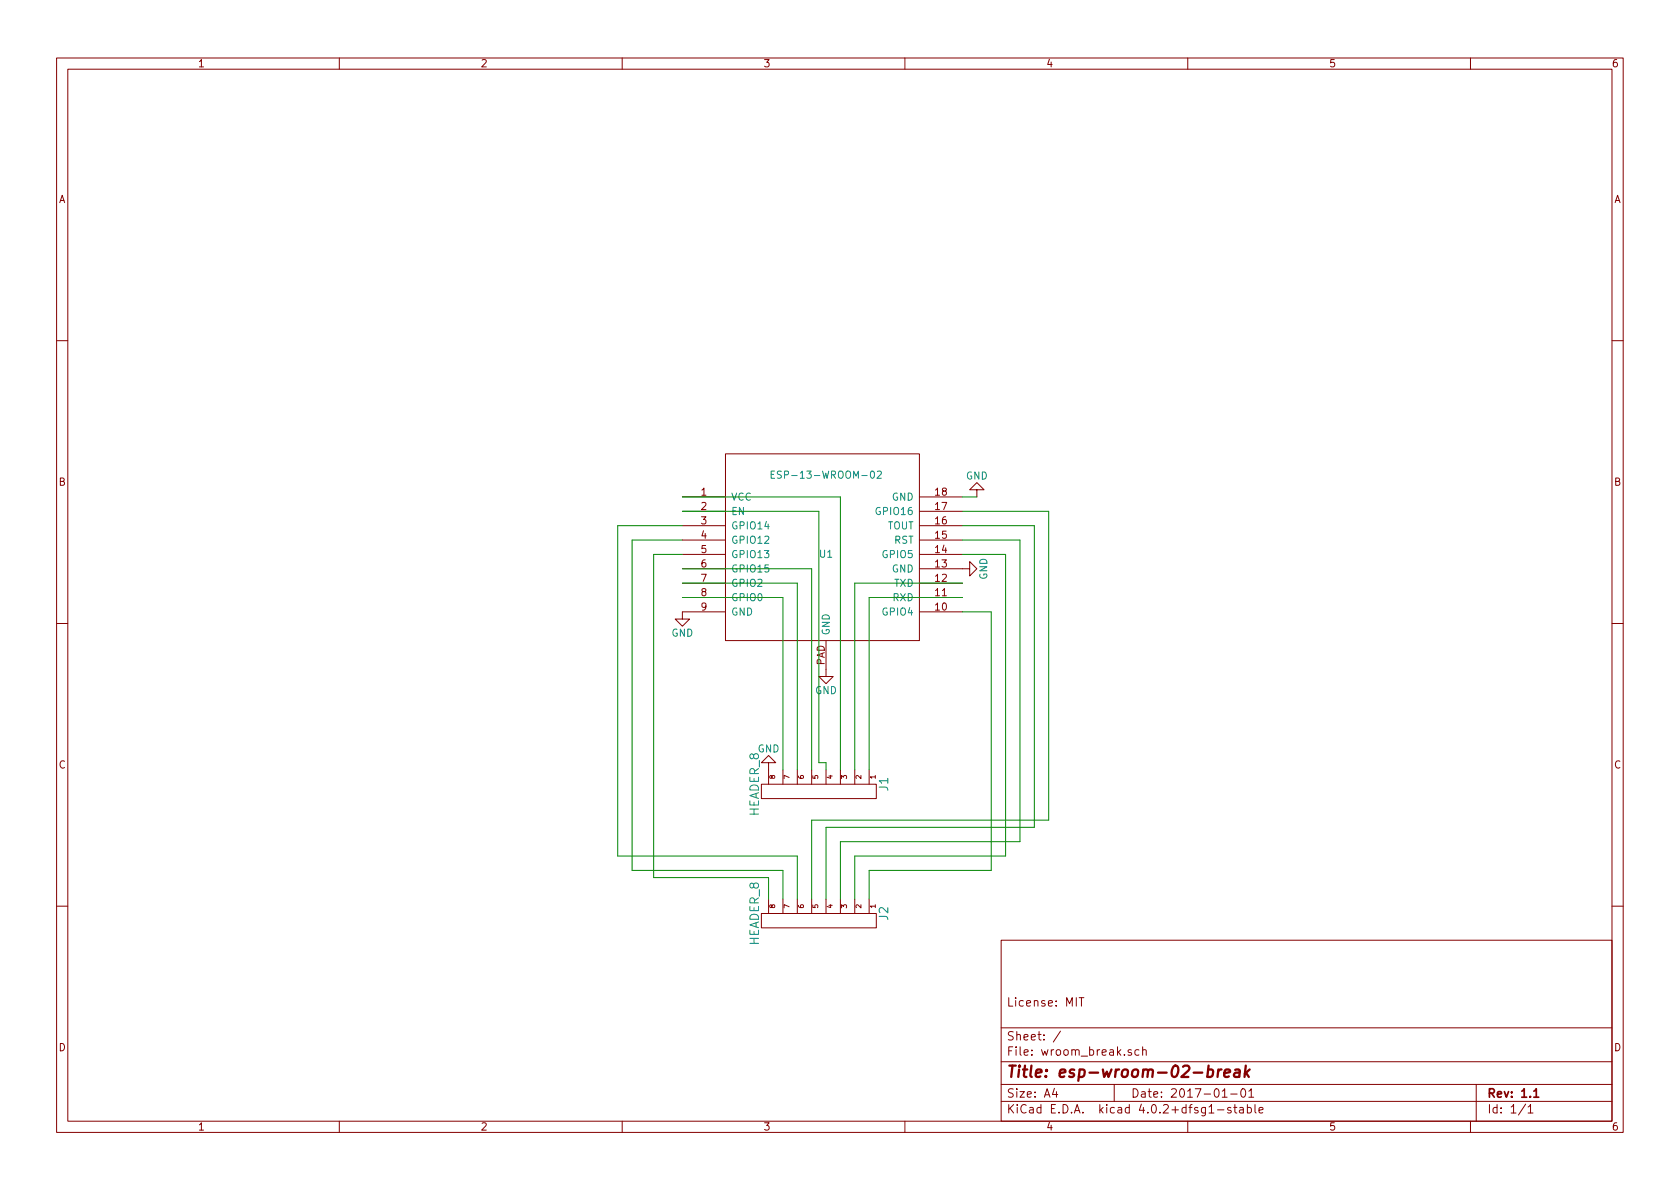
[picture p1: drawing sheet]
<svg xmlns="http://www.w3.org/2000/svg" width="297mm" height="210mm" viewBox="0 0 297 210" stroke-linecap="round" stroke-linejoin="round" font-family="sans-serif">
<g fill="none" stroke="#840000" stroke-width=".18">
<path d="M10 10.3h277v189.9h-277zM12 12.2h273v186.1h-273zM60 10.3v1.9M110 10.3v1.9M160 10.3v1.9M210 10.3v1.9M260 10.3v1.9M10 60.2h2M285 60.2h2M120.6 87.9h7.7M120.6 90.4h7.7M120.6 93h7.7"/>
<path d="M120.6 95.5h7.7M120.6 98h7.7M128.3 80.3h34.3v33h-34.3zM162.6 87.9h7.6M162.6 90.4h7.6M162.6 93h7.6M162.6 95.5h7.6M162.6 98h7.6M172.7 86.6h1.3l-1.3-1.3-1.3 1.3h1.3v1.3M10 110.3h2M120.6 100.6h7.7M120.6 103.1h7.7"/>
<path d="M120.6 105.7h7.7M128.3 108.2h-7.7v1.3h1.3l-1.3 1.2-1.2-1.2h1.2M146 113.4v6.2h1.3l-1.3 1.3-1.2-1.3h1.2M162.6 100.6h8.8v-1.3l1.3 1.3-1.3 1.2v-1.2M162.6 103.1h7.6M162.6 105.7h7.6M162.6 108.2h7.6M285 110.3h2M134.6 138.7h20.3v2.5h-20.3zM135.9 134.9h1.3l-1.3-1.3-1.3 1.3h1.3v3.8M138.4 136.1v2.6M141 136.1v2.6"/>
<path d="M143.5 136.1v2.6M146 136.1v2.6M148.6 136.1v2.6M151.1 136.1v2.6M153.7 136.1v2.6M135.9 159v2.5M138.4 159v2.5M141 159v2.5M143.5 159v2.5M146 159v2.5M148.6 159v2.5M151.1 159v2.5"/>
<path d="M153.7 159v2.5M10 160.2h2M134.6 161.5h20.3v2.6h-20.3zM177 166.3h108v32h-108zM190.8 176.4h.8M191.2 176.4v1.5M285 160.2h2M60 198.3v1.9M110 198.3v1.9M160 198.3v1.9M177 194.8h108M177 191.8h108"/>
<path d="M177 187.8h108M177 181.8h108M186.4 192.5l-.3 1h.9M186.8 193v1M187.5 182.3l-1.3 2M197 191.8v3M200 185.7a.37 .37 0 0 0-.6 .1l.1 .2 .5 .2 .1 .1-.2 .3-.5-.1M201.4 185.7l-.5-.1-.2 .3v.6l.2 .1 .5-.1M202 185.7l.2-.1 .4 .1 .1 .9M202 185.1v1.5M210 198.3v1.9M215.3 196.3h1.1"/>
<path d="M216.1 194h.9M217.6 193.5h1.1M217.6 195.9a.37 .37 0 0 0-.6 .1l.1 .3 .5 .1 .1 .1-.2 .3-.5-.1M218.1 195.8h.6M218.3 195.3v1.3l.4 .2M219.2 195.9h.6v.9M219.5 192.7l.2-.2a.81 .81 0 0 1 .6 .6 .81 .81 0 0 1-.3 .8l-.1 .1a.79 .79 0 0 1-.4-1.3zM219.8 196.2l-.4 .1-.3 .2 .3 .3 .4-.1M220.5 195.9l.5-.1 .3 .3-.2 .6h-.6M220.5 195.3v1.5M220.8 193l.4-.5v1.5M220.8 194h.9"/>
<path d="M221.9 195.3v1.3l.2 .2M222.6 196.3l.7-.1v-.3l-.5-.1-.2 .2 .1 .7h.6M260 198.3v1.9M261 191.8v6.5M269.7 195.2l-1.2 2M270.2 195.8l.4-.5v1.5M270.2 196.8h.8"/>
</g>
<path d="M271.2 193l.4-.5v1.5M271.2 194h.9" fill="none" stroke="#840000" stroke-width=".3"/>
<path d="M213.6 189.2a.65 .65 0 0 1 .9 .1l-.2 1a.67 .67 0 0 1-.8 0M215.4 189.1l-.1 1.3M216 189.1a.54 .54 0 0 0-.6 .4M216.5 189.8l1-.2-.1-.4-.6-.1-.3 .3v.9l.2 .1 .6-.1M218.4 189.2h.8l-.1 1.2M219.2 189.6l-.7 .1a.4 .4 0 0 0-.3 .3 .4 .4 0 0 0 .2 .4l.7-.1M220.3 188.4l-.3 2M220.3 189.7l.5 .7M221 189.1l-.9 .8" fill="none" stroke="#840000" stroke-width=".41"/>
<path d="M136.3 83.9h.5M137 83.3h-.7v1.3h.7M155.1 83.4l.5-.1 .2 .1v.3l-.8 .9h.8" fill="none" stroke="#008484" stroke-width=".18"/>
<g fill="none" stroke="#008400" stroke-width=".18">
<path d="M120.6 87.9h28v48.2M120.6 90.4h24.2v44.5h1.2v1.2M120.6 93h-11.4v58.4h31.8v7.6M120.6 95.5h-8.8v58.4h26.6v5.1M120.6 98h-5v57.2h20.3v3.8M170.2 87.9h2.5M170.2 98h7.6v53.4h-26.7v7.6M170.2 95.5h10.1v53.3h-31.7v10.2M170.2 90.4h15.2v54.6h-41.9v14M170.2 93h12.7v53.3h-36.9v12.7M120.6 105.7h17.8v30.4M120.6 103.1h20.4v33"/>
<path d="M120.6 100.6h22.9v35.5M170.2 105.7h-16.5v30.4M170.2 108.2h5.1v45.7h-21.6v5.1M170.2 103.1h-19.1v33"/>
</g>
<text font-size="2.8" fill="#840000" x="178" y="190.5">Title: esp-wroom-02-break</text>
<g font-size="2.1" fill="#008484">
<text x="157" y="139.8" transform="rotate(-90 157 139.8)">J1</text>
<text x="134.2" y="144.3" transform="rotate(-90 134.2 144.3)">HEADER_8</text>
<text x="134.2" y="167.2" transform="rotate(-90 134.2 167.2)">HEADER_8</text>
<text x="157" y="162.7" transform="rotate(-90 157 162.7)">J2</text>
</g>
<g font-size="2.1" fill="#840000">
<text x="178" y="178">License: MIT</text>
<text x="178" y="184">Sheet: /</text>
<text x="178" y="186.7">File: wroom_break.sch</text>
<text x="178" y="196.9">KiCad E.D.A. kicad 4.0.2+dfsg1-stable</text>
<text x="178" y="194.1">Size: A4</text>
<text x="200" y="194.1">Date: 2017-01-01</text>
<text x="263" y="194.1">Rev: 1.1</text>
<text x="263" y="196.9">Id: 1/1</text>
</g>
<g font-size="1.8" fill="#840000">
<text x="35" y="11.9">1</text>
<text x="85" y="11.9">2</text>
<text x="135" y="11.9">3</text>
<text x="185" y="11.9">4</text>
<text x="235" y="11.9">5</text>
<text x="285" y="11.9">6</text>
<text x="10.4" y="35.9">A</text>
<text x="285.4" y="35.9">A</text>
<text x="10.4" y="85.9">B</text>
<text x="124" y="87.6">1</text>
<text x="165.4" y="87.6">18</text>
<text x="285.4" y="85.9">B</text>
<text x="124" y="90.2">2</text>
<text x="124" y="92.7">3</text>
<text x="124" y="95.2">4</text>
<text x="165.4" y="95.2">15</text>
<text x="165.4" y="92.7">16</text>
<text x="165.4" y="90.2">17</text>
<text x="124" y="97.8">5</text>
<text x="124" y="100.3">6</text>
<text x="165.4" y="100.3">13</text>
<text x="165.4" y="97.8">14</text>
<text x="124" y="102.9">7</text>
<text x="124" y="105.4">8</text>
<text x="124" y="107.9">9</text>
<text x="165.4" y="107.9">10</text>
<text x="165.4" y="105.4">11</text>
<text x="165.4" y="102.9">12</text>
<text x="145.8" y="117.7" transform="rotate(-90 145.8 117.7)">PAD</text>
<text x="10.4" y="135.9">C</text>
<text x="285.4" y="135.9">C</text>
<text x="10.4" y="185.9">D</text>
<text x="285.4" y="185.9">D</text>
<text x="35" y="199.9">1</text>
<text x="85" y="199.9">2</text>
<text x="135" y="199.9">3</text>
<text x="185" y="199.9">4</text>
<text x="235" y="199.9">5</text>
<text x="285" y="199.9">6</text>
</g>
<g font-size="1.8" fill="#008484">
<text x="129.3" y="88.5">VCC</text>
<text x="137.8" y="84.6">ESP-13-WROOM-02</text>
<text x="157.6" y="88.5">GND</text>
<text x="170.8" y="84.8">GND</text>
<text x="129.3" y="91.1">EN</text>
<text x="129.3" y="93.6">GPIO14</text>
<text x="155.1" y="91.1">GPIO16</text>
<text x="156.7" y="93.6">TOUT</text>
<text x="129.3" y="96.1">GPIO12</text>
<text x="129.3" y="98.7">GPIO13</text>
<text x="129.3" y="101.2">GPIO15</text>
<text x="144.9" y="98.6">U1</text>
<text x="156.1" y="98.7">GPIO5</text>
<text x="157.6" y="101.2">GND</text>
<text x="158" y="96.1">RST</text>
<text x="129.3" y="103.8">GPIO2</text>
<text x="129.3" y="106.3">GPIO0</text>
<text x="157.8" y="106.3">RXD</text>
<text x="158" y="103.8">TXD</text>
<text x="174.5" y="102.5" transform="rotate(-90 174.5 102.5)">GND</text>
<text x="118.7" y="112.6">GND</text>
<text x="129.3" y="108.8">GND</text>
<text x="146.7" y="112.3" transform="rotate(-90 146.7 112.3)">GND</text>
<text x="156.1" y="108.8">GPIO4</text>
<text x="144.1" y="122.7">GND</text>
<text x="133.9" y="133">GND</text>
</g>
<g font-size="1.2" fill="#840000">
<text x="137" y="137.7" transform="rotate(-90 137 137.7)">8</text>
<text x="139.6" y="137.7" transform="rotate(-90 139.6 137.7)">7</text>
<text x="142.1" y="137.7" transform="rotate(-90 142.1 137.7)">6</text>
<text x="144.7" y="137.7" transform="rotate(-90 144.7 137.7)">5</text>
<text x="147.2" y="137.7" transform="rotate(-90 147.2 137.7)">4</text>
<text x="149.7" y="137.7" transform="rotate(-90 149.7 137.7)">3</text>
<text x="152.3" y="137.7" transform="rotate(-90 152.3 137.7)">2</text>
<text x="154.8" y="137.7" transform="rotate(-90 154.8 137.7)">1</text>
<text x="137" y="160.6" transform="rotate(-90 137 160.6)">8</text>
<text x="139.6" y="160.6" transform="rotate(-90 139.6 160.6)">7</text>
<text x="142.1" y="160.6" transform="rotate(-90 142.1 160.6)">6</text>
<text x="144.7" y="160.6" transform="rotate(-90 144.7 160.6)">5</text>
<text x="147.2" y="160.6" transform="rotate(-90 147.2 160.6)">4</text>
<text x="149.7" y="160.6" transform="rotate(-90 149.7 160.6)">3</text>
<text x="152.3" y="160.6" transform="rotate(-90 152.3 160.6)">2</text>
<text x="154.8" y="160.6" transform="rotate(-90 154.8 160.6)">1</text>
</g>
</svg>
